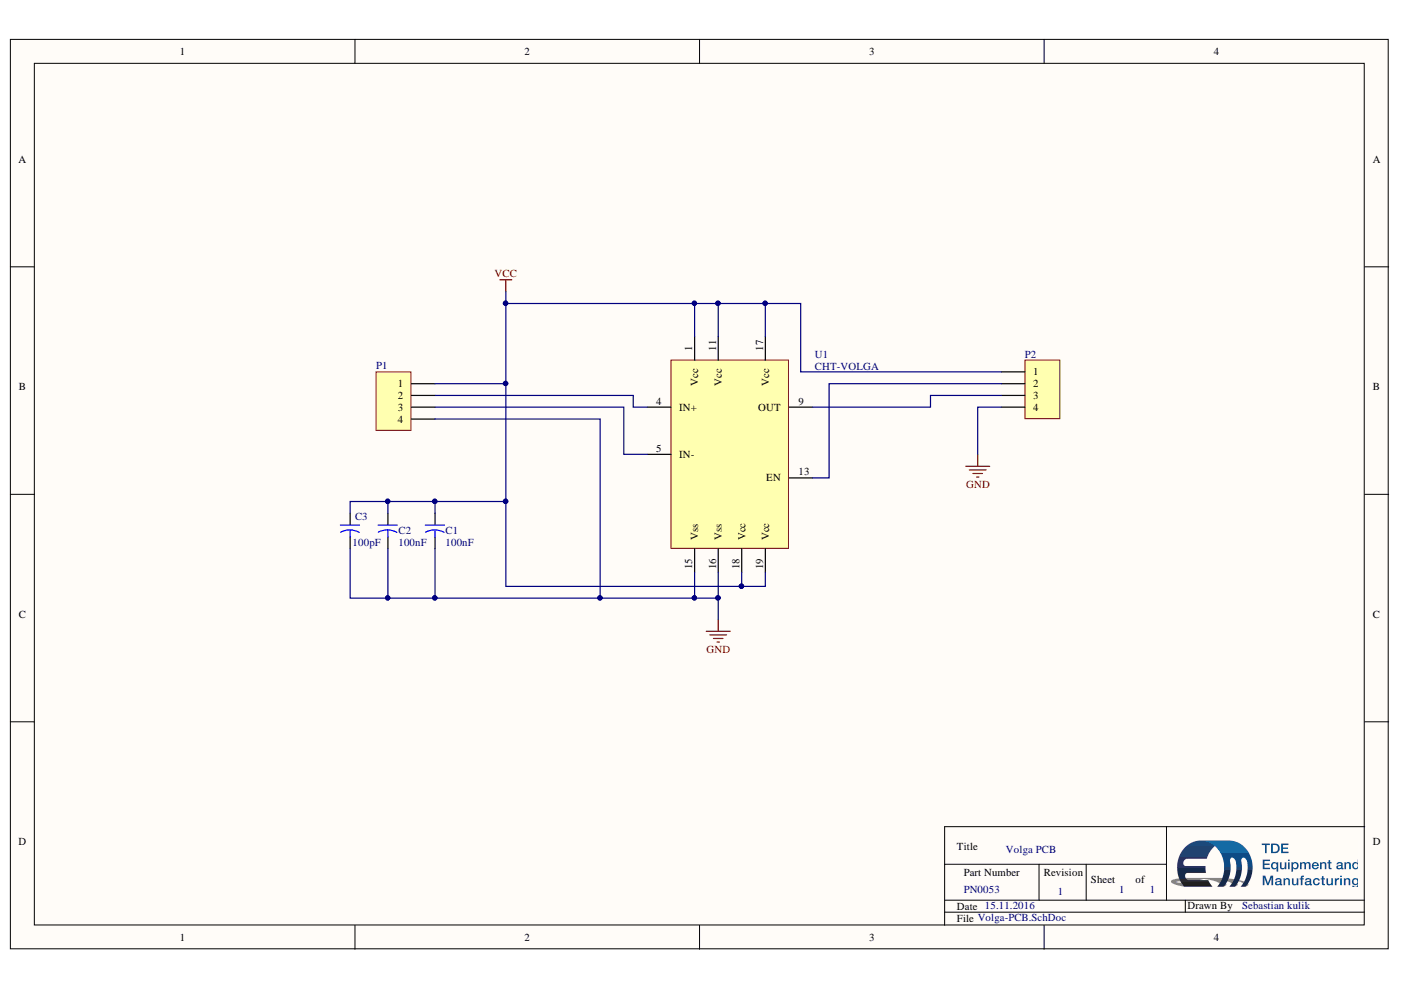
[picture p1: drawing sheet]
# Altium project Volga-PCB.PrjPcb
1 sheet, 6 parts. Net scope: global (net labels, ports and power ports of the same name join across sheets).
Board file: Volga-PCB.PcbDoc

## Sheet Volga-PCB.SchDoc: Volga PCB
size A4; Revision: 1; SheetNumber: 1; SheetTotal: 1; PartNumber: PN0053; Drawn By: Sebastian kulik

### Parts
C1  value 100nF  [Dummy-10mm]  (hidden comment: Capacitor-Dummy-THT)
C2  value 100nF  [Dummy-10mm]  (hidden comment: Capacitor-Dummy-THT)
C3  value 100pF  [Dummy-10mm]  (hidden comment: Capacitor-Dummy-THT)
P1  Plug_4_90_2.54  [HDR1X4]  (value not drawn)
P2  Plug_4_90_2.54  [HDR1X4]  (value not drawn)
U1  CHT-VOLGA  [TDFP16]

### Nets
GND: C1.2 C2.2 C3.2 P1.4 P2.4 U1.15(Vss) U1.16(Vss)
VCC: C1.1 C2.1 C3.1 P1.1 P2.1 U1.1(Vcc) U1.11(Vcc) U1.17(Vcc) U1.18(Vcc) U1.19(Vcc)
NetP1_2: P1.2 U1.4(IN+)
NetP1_3: P1.3 U1.5(IN-)
NetP2_2: P2.2 U1.13(EN)
NetP2_3: P2.3 U1.9(OUT)
